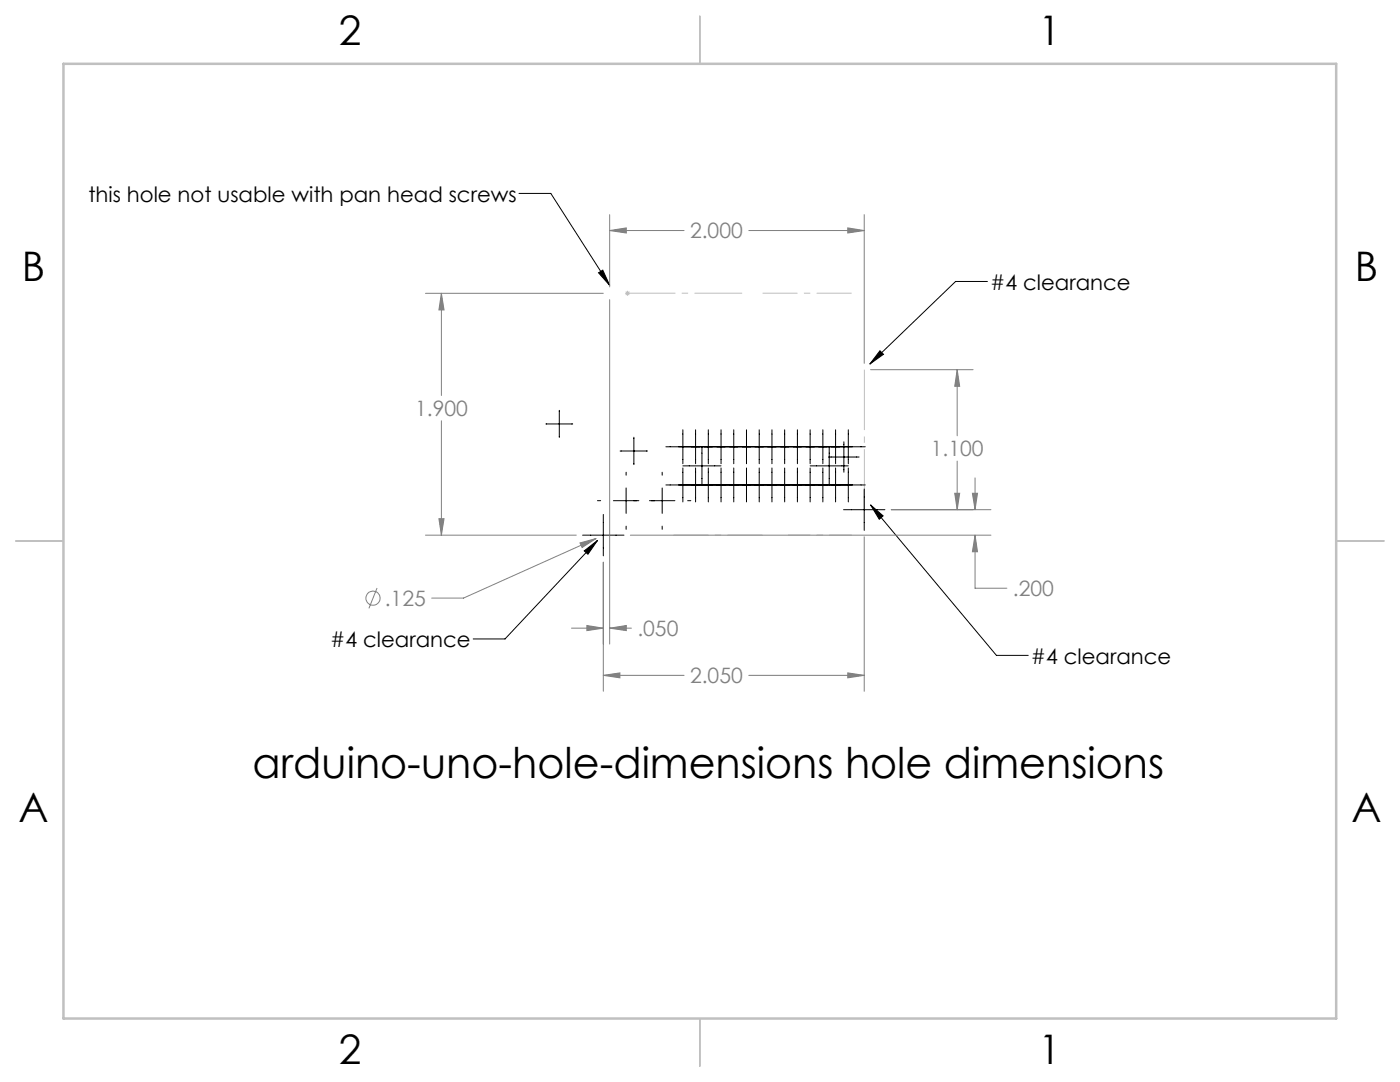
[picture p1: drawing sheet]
<svg xmlns="http://www.w3.org/2000/svg" width="279mm" height="216mm" viewBox="0 0 279 216" stroke-linecap="round" stroke-linejoin="round" font-family="sans-serif">
<g fill="none" stroke="#808080" stroke-width=".2">
<path d="M84.9 58.5h35.5M88.1 58.5v20.4M88.1 58.5l.5 3.3h-1zM121.7 42.8v14.5M121.7 59.8v68.7M121.7 46h14.8M121.7 46l3.3-.5v1zM149.4 46h23.1M169.2 45.5l3.3 .5-3.3 .5zM172.5 42.8v29.7M173.7 73.8h20.5M191 73.8l.5 3.3h-1z"/>
<path d="M191 73.8v13.2M88.1 84v22.8M190.5 98.4h1l-.5 3.3zM191 92v9.7M194.1 98.4h1l-.5 3.3zM194.6 95.4v6.3M75.2 117.3l-1.6 4.1M84.9 106.8h30.1M87.6 103.5h1l-.5 3.3zM115.7 108.3l3.3-.8-2.8 1.8zM119 107.5l-26.5 11.8h-6.4M120.4 112.2v25.7"/>
<path d="M125.8 106.8h72M172.5 107.1v30.8M177.9 101.7h19.9M194.6 106.8l.5 3.3h-1zM194.6 106.8v10.6h6.3M114.1 125.3h6.3M117.1 124.8l3.3 .5-3.3 .5zM120.4 134.8h16.1M120.4 134.8l3.3-.5v1zM121.7 125.3h4.3M121.7 125.3l3.3-.5v1zM149.4 134.8h23.1"/>
<path d="M169.2 134.3l3.3 .5-3.3 .5z"/>
<circle cx="74.4" cy="119.4" r="1.41"/>
</g>
<g fill="none" stroke="#000" stroke-width=".2">
<path d="M103.6 38.6h6.3l11.8 18.3M119.5 54.4l.8-.5 1.4 3zM197.1 56.2h-6.4l-17.1 16.4M175.6 70l.7 .7-2.7 1.9zM108.9 84.6h5.4M111.6 81.9v5.4M119.2 99.9h.7M122.4 99.9h5.1M123.8 90h5.4M125 94.2v.6M125 97.4v5M126.5 87.2v5.5"/>
<path d="M129.6 99.9h5.1M132.2 94.2v.6M132.2 97.4v5M132.9 96.8h39.8M132.9 89.1h39.8M136.3 93h7.6M136.3 85.8v6.7M136.3 93.4v6.8M137.2 99.9h.7M138.8 85.8v6.7M138.8 93.4v6.8M140.1 89.1v7.7"/>
<path d="M141.4 85.8v6.7M141.4 93.4v6.8M143.9 85.8v6.7M143.9 93.4v6.8M146.4 85.8v6.7M146.4 93.4v6.8M149 85.8v6.7M149 93.4v6.8M151.5 85.8v6.7M151.5 93.4v6.8M154.1 85.8v6.7M154.1 93.4v6.8"/>
<path d="M156.6 85.8v6.7M156.6 93.4v6.8M159.1 85.8v6.7M159.1 93.4v6.8M161.7 93h7.6M161.7 85.8v6.7M161.7 93.4v6.8M164.2 85.8v6.7M164.2 93.4v6.8M165.3 91.2h6.2M165.5 89.1v7.7M166.8 85.8v6.7"/>
<path d="M166.8 93.4v6.8M168.4 88.2v6M169.3 85.8v6.7M169.3 93.4v6.8M172.5 97.6v8.2M116.3 106.8h8.2M116.6 109.9l2.6-2.1-1.9 2.8zM119.2 107.8l-18.4 19.7h-6.4M120.4 102.7v8.2M125 105v.6M132.2 105v.6M168.3 101.7h8.3"/>
<path d="M173.7 100.8l2.5 2.1-.7 .7zM173.7 100.8l25.2 30h6.3"/>
</g>
<path d="M124.7 58.5h1M124.9 58.2l.7 .7M125.2 58v1M125.6 58.2l-.7 .7" fill="none" stroke="#c0c0c0" stroke-width=".2"/>
<path d="M170 58.5h-17.8M134.4 106.8h17.8" fill="none" stroke="#c0c0c0" stroke-width=".2" stroke-dasharray="15.2 1.3 1.3 1.3" stroke-dashoffset="8.3" stroke-linecap="butt"/>
<path d="M125.3 58.5h22.8" fill="none" stroke="#c0c0c0" stroke-width=".2" stroke-dasharray="15.2 1.3 1.3 1.3" stroke-dashoffset="5.7" stroke-linecap="butt"/>
<path d="M172.5 101.7v-27.9" fill="none" stroke="#c0c0c0" stroke-width=".2" stroke-dasharray="15.2 1.3 1.3 1.3" stroke-dashoffset="3.2" stroke-linecap="butt"/>
<path d="M157.3 106.8h12.7" fill="none" stroke="#c0c0c0" stroke-width=".2" stroke-dasharray="15.2 1.3 1.3 1.3" stroke-dashoffset="10.8" stroke-linecap="butt"/>
<path d="M139.7 3.2v9.5M3.1 107.9h9.6M266.7 107.9h9.5M139.7 203.2v9.6" fill="none" stroke="#c0c0c0" stroke-width=".25"/>
<path d="M12.7 12.7h254v190.5h-254z" fill="none" stroke="#c0c0c0" stroke-width=".5"/>
<path d="M119.5 54.4l.8-.5 1.4 3zM175.6 70l.7 .7-2.7 1.9zM173.7 100.8l2.5 2.1-.7 .7zM116.6 109.9l2.6-2.1-1.9 2.8z" fill="#000"/>
<path d="M88.1 58.5l.5 3.3h-1zM87.6 103.5h1l-.5 3.3zM121.7 125.3l3.3-.5v1zM117.1 124.8l3.3 .5-3.3 .5zM120.4 134.8l3.3-.5v1zM169.2 134.3l3.3 .5-3.3 .5zM194.1 98.4h1l-.5 3.3zM194.6 106.8l.5 3.3h-1zM169.2 45.5l3.3 .5-3.3 .5zM121.7 46l3.3-.5v1zM191 73.8l.5 3.3h-1zM190.5 98.4h1l-.5 3.3zM115.7 108.3l.5 1 2.8-1.8z" fill="#808080"/>
<text font-size="8.5" x="50.4" y="155.3">arduino-uno-hole-dimensions hole dimensions</text>
<g font-size="8.1">
<text x="67.6" y="8.9">2</text>
<text x="207.3" y="8.9">1</text>
<text x="4.4" y="56.2">B</text>
<text x="270.4" y="56.2">B</text>
<text x="3.7" y="164.1">A</text>
<text x="269.7" y="164.1">A</text>
<text x="67.6" y="212.4">2</text>
<text x="207.3" y="212.4">1</text>
</g>
<g font-size="4.2">
<text x="17.6" y="40.2">this hole not usable with pan head screws</text>
<text x="197.6" y="57.8">#4 clearance</text>
<text x="65.9" y="129.1">#4 clearance</text>
<text x="205.7" y="132.4">#4 clearance</text>
</g>
<g font-size="4.2" fill="#808080">
<text x="137.7" y="47.6">2.000</text>
<text x="82.8" y="83">1.900</text>
<text x="185.8" y="91.1">1.100</text>
<text x="202.1" y="118.9">.200</text>
<text x="76.8" y="120.9">.125</text>
<text x="127.2" y="126.9">.050</text>
<text x="137.7" y="136.3">2.050</text>
</g>
</svg>
